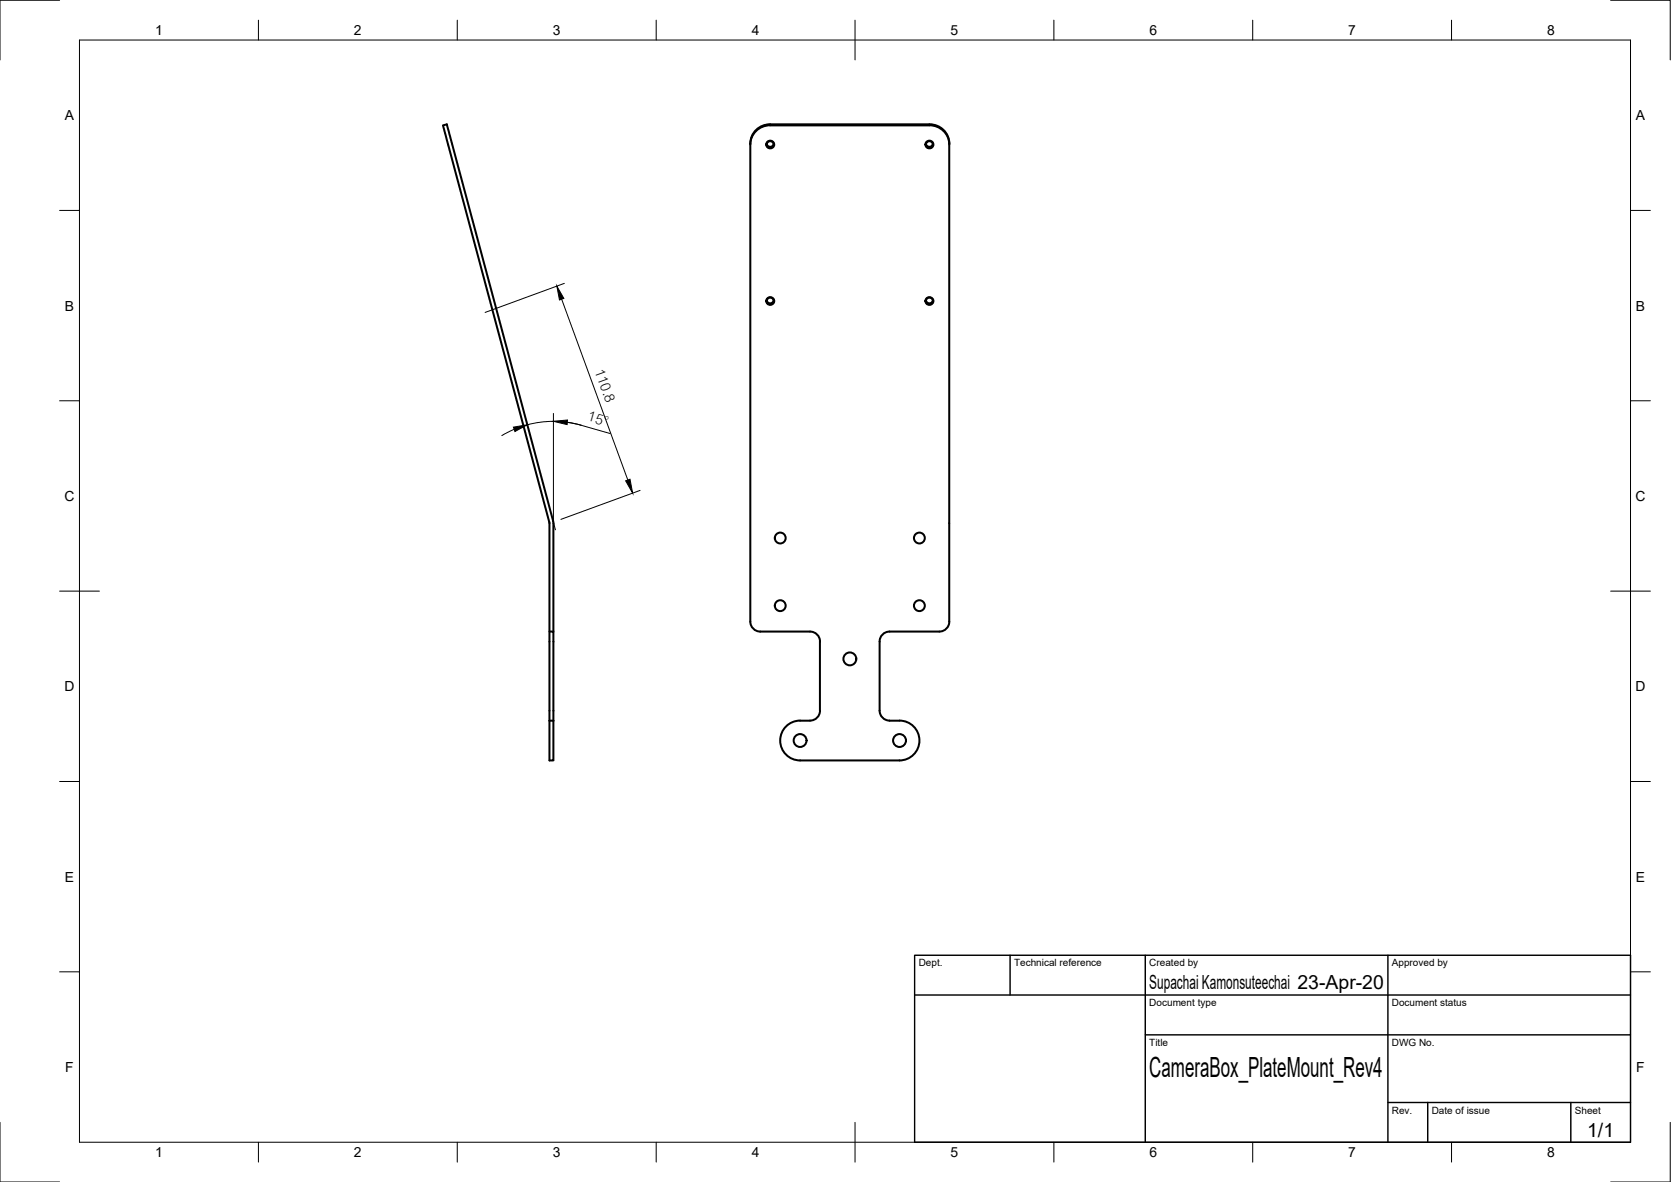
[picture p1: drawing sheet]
<svg xmlns="http://www.w3.org/2000/svg" width="420mm" height="297mm" viewBox="0 0 420 297" stroke-linecap="round" stroke-linejoin="round" font-family="sans-serif">
<!-- layer: Visible -->
<g fill="none" stroke="#000" stroke-width=".51">
<path d="M192.8 36.2a.89 .89 0 0 0 .9 .7 .89 .89 0 0 0 .8-.7M232.8 36.2a.89 .89 0 0 0 .9 .7 .89 .89 0 0 0 .9-.7M233.7 31.5h-40a4.9 4.9 0 0 0-5 4.8M233.7 31.2a4.9 4.9 0 0 1 5 5.1v119.9a2.51 2.51 0 0 1-2.5 2.5h-12.5a2.51 2.51 0 0 0-2.5 2.5v17.4a2.51 2.51 0 0 0 2.5 2.5 7.2 7.2 0 0 1 5.7 1.2 5 5 0 0 1 1.5 5.5 5 5 0 0 1-4.7 3.3h-25a5 5 0 0 1-5-5 5 5 0 0 1 5-5 4.9 4.9 0 0 0 4-.6 2.5 2.5 0 0 0 1-1.9v-17.4a2.47 2.47 0 0 0-2.5-2.5h-12.5a2.51 2.51 0 0 1-2.5-2.5v-119.9a4.9 4.9 0 0 1 5-5.1h40M233.7 31.5a4.9 4.9 0 0 1 5 4.8M192.8 75.5a.89 .89 0 0 0 .9 .7 .89 .89 0 0 0 .8-.7M232.8 75.5a.89 .89 0 0 0 .9 .7 .89 .89 0 0 0 .9-.7M138.1 131.2l-26.7-99.7 1-.3 26.7 99.9v27.6M138.1 131.2l.1 49.9M138.2 158.7h.9v22.4M138.2 181.1v10h.9v-10M138.2 181.1h.9"/>
<circle cx="193.6" cy="36.3" r=".99"/>
<circle cx="193.6" cy="36.3" r=".86"/>
<circle cx="233.7" cy="36.3" r=".99"/>
<circle cx="233.7" cy="36.3" r=".86"/>
<circle cx="193.6" cy="75.6" r=".99"/>
<circle cx="193.6" cy="75.6" r=".86"/>
<circle cx="233.7" cy="75.6" r=".99"/>
<circle cx="233.7" cy="75.6" r=".86"/>
<circle cx="196.2" cy="135.2" r="1.37"/>
<circle cx="231.2" cy="135.2" r="1.37"/>
<circle cx="196.2" cy="152.2" r="1.37"/>
<circle cx="231.2" cy="152.2" r="1.37"/>
<circle cx="213.7" cy="165.6" r="1.62"/>
<circle cx="201.2" cy="186.1" r="1.62"/>
<circle cx="226.2" cy="186.1" r="1.62"/>
</g>
<!-- layer: Border -->
<g fill="none" stroke="#000" stroke-width=".25">
<path d="M15 .1h-15v15M20 10.1h390v276.9h-390zM65 5.1v5M115 5.1v5M165 5.1v5M215 5.1v10M265 5.1v5M315 5.1v5M365 5.1v5M405 .1h15v15M15 52.9h5M410 52.9h5"/>
<path d="M15 100.7h5M410 100.7h5M15 148.6h10M405 148.6h10M15 196.4h5M410 196.4h5M15 244.2h5M410 244.2h5M0 282.1v14.9h15M65 287v5M115 287v5M165 287v5"/>
<path d="M215 282.1v9.9M265 287v5M315 287v5M365 287v5M420 282.1v14.9h-15"/>
</g>
<!-- layer: TitleBlock -->
<path d="M230 240.1h180v46.9h-180zM230 250h180M254 240.1v9.9M288 240.1v46.9M349 240.1v46.9M288 260.1h122M349 277.1h61M359 277.1v9.9M395 277.1v9.9" fill="none" stroke="#000" stroke-width=".36"/>
<!-- layer: Dimensions -->
<path d="M141.2 75.2l16.7 45.4M141.9 71.2l-19.9 7.3M129.3 107.9l-3.1 1.6M132.6 106.7a25.3 25.3 0 0 1 13.5 .2M139.1 103.9v27.6M142.7 106.1l3.4 .7M146.1 106.9l7.3 2.1M139.1 131l.6 2.1M161 123.2l-20 7.3" fill="none" stroke="#000" stroke-width=".25"/>
<path d="M140 71.9l1.8 3.1-1.1 .4zM129.1 107.3l3.5-.5-3.1 1.6zM139.1 105.9l3.6-.4-.1 1.2zM157.3 120.8l1.1-.4 .7 3.5z" fill="#000" stroke="#000" stroke-width=".25"/>
<text font-size="7" x="289" y="270.6">CameraBox_PlateMount_Rev4</text>
<g font-size="5.3">
<text x="149.5" y="93.2" transform="rotate(70 149.5 93.2)">110.8</text>
<text x="147.6" y="105.7" transform="rotate(16 147.6 105.7)">15°</text>
</g>
<g font-size="4.9">
<text x="289" y="248.5">Supachai Kamonsuteechai 23-Apr-20</text>
<text x="399.1" y="285.7">1/1</text>
</g>
<g font-size="3.5">
<text x="39" y="8.8">1</text>
<text x="89" y="8.8">2</text>
<text x="139" y="8.8">3</text>
<text x="189" y="8.8">4</text>
<text x="239" y="8.8">5</text>
<text x="289" y="8.8">6</text>
<text x="339" y="8.8">7</text>
<text x="389" y="8.8">8</text>
<text x="16.3" y="30.2">A</text>
<text x="411.3" y="30.2">A</text>
<text x="16.3" y="78">B</text>
<text x="411.3" y="78">B</text>
<text x="16.2" y="125.9">C</text>
<text x="411.2" y="125.9">C</text>
<text x="16.2" y="173.7">D</text>
<text x="411.2" y="173.7">D</text>
<text x="16.3" y="221.6">E</text>
<text x="411.3" y="221.6">E</text>
<text x="16.4" y="269.4">F</text>
<text x="411.4" y="269.4">F</text>
<text x="39" y="290.8">1</text>
<text x="89" y="290.8">2</text>
<text x="139" y="290.8">3</text>
<text x="189" y="290.8">4</text>
<text x="239" y="290.8">5</text>
<text x="289" y="290.8">6</text>
<text x="339" y="290.8">7</text>
<text x="389" y="290.8">8</text>
</g>
<g font-size="2.5">
<text x="231" y="242.9">Dept.</text>
<text x="255" y="242.9">Technical reference</text>
<text x="289" y="242.9">Created by</text>
<text x="350" y="242.9">Approved by</text>
<text x="289" y="252.8">Document type</text>
<text x="350" y="252.8">Document status</text>
<text x="289" y="262.9">Title</text>
<text x="350" y="262.9">DWG No.</text>
<text x="350" y="279.9">Rev.</text>
<text x="360" y="279.9">Date of issue</text>
<text x="396" y="279.9">Sheet</text>
</g>
</svg>
